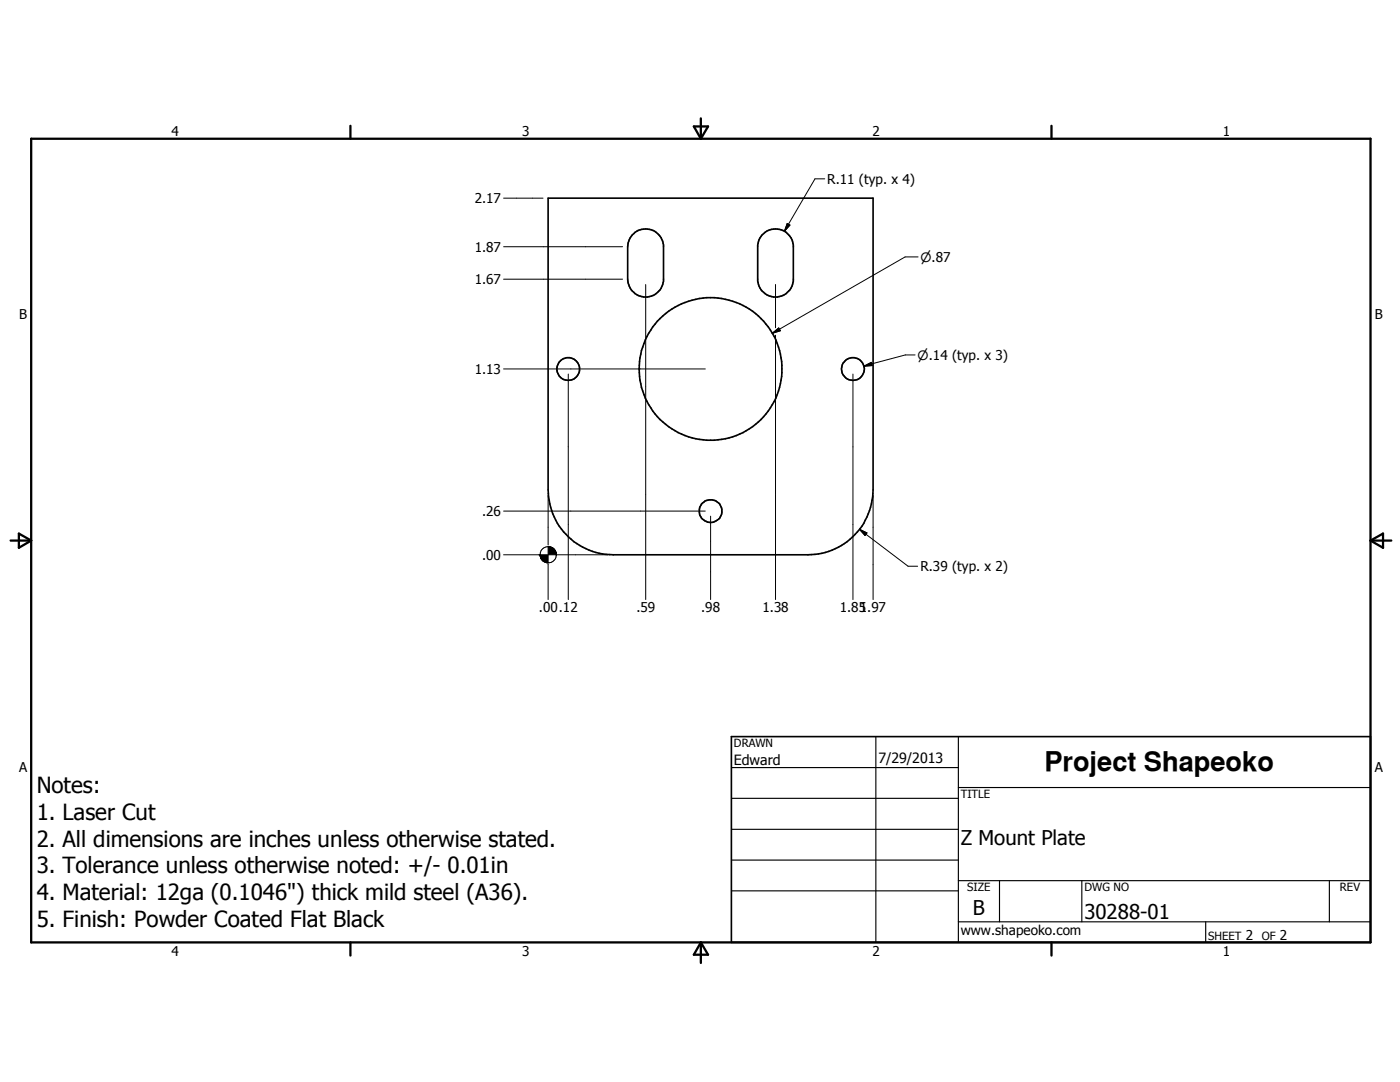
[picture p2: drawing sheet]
<svg xmlns="http://www.w3.org/2000/svg" width="279mm" height="216mm" viewBox="0 0 279 216" stroke-linecap="round" stroke-linejoin="round" font-family="sans-serif">
<g fill="none" stroke="#000" stroke-width=".33">
<path d="M109.4 39.5h64.8v58.2a13.1 13.1 0 0 1-13 13h-38.8a13.1 13.1 0 0 1-13-13zM126.2 46.9a3.6 3.6 0 0 1 3.8-1.1 3.6 3.6 0 0 1 2.4 3.1v7.2a3.6 3.6 0 0 1-3.7 3.2 3.6 3.6 0 0 1-3.4-3.6v-6.5l.3-1.4zM152.1 46.9a3.6 3.6 0 0 1 3.8-1.1 3.6 3.6 0 0 1 2.4 3.1v7.2a3.6 3.6 0 0 1-3.5 3.2 3.6 3.6 0 0 1-3.6-3.2v-7.2a3.7 3.7 0 0 1 .9-2zM146 147h127.5v41h-127.5z"/>
<circle cx="113.4" cy="73.6" r="2.27"/>
<circle cx="141.8" cy="73.6" r="14.3"/>
<circle cx="170.2" cy="73.6" r="2.27"/>
<circle cx="141.8" cy="102" r="2.28"/>
</g>
<g fill="none" stroke="#000" stroke-width=".46">
<path d="M6.2 27.7h267.3v160.3h-267.3zM69.9 25.1v2.6M138.5 25.2h2.8l-1.4 2.5zM139.9 23.6v4.1M209.8 25.1v2.6M2.1 107.9h4.1M3.8 106.5l2.4 1.4-2.4 1.4zM273.5 107.9h4.2M273.5 107.9l2.5-1.4v2.8zM69.9 188v2.7M139.9 188v4.2M139.9 188l1.4 2.5h-2.8z"/>
<path d="M209.8 188v2.7"/>
</g>
<g fill="none" stroke="#000" stroke-width=".23">
<path d="M146 153.2h45.3M146 159.3h45.3M174.8 147v41M191.3 157.1h82.2M191.3 147v41M146 165.5h45.3M146 171.6h45.3M146 177.8h45.3M191.3 175.7h82.2M199.5 175.7v8.2M215.9 175.7v8.2M265.3 175.7v8.2"/>
<path d="M191.3 183.9h82.2M240.6 183.9v4.1"/>
</g>
<g fill="none" stroke="#000" stroke-width=".2">
<path d="M100.5 39.5h7.9M164.6 35.7h-2l-6.1 10.4M100.5 49.2h23.7M100.5 55.7h23.7M128.9 56.8v62.8M154.8 56.8v8.6M157.1 44.6l.5 .3-1.1 1.2zM183.2 51.3h-2.6l-26.5 15.2M100.5 73.6h40.3M113.4 74.6v45M154.1 66.5l1.3-1.1 .3 .6zM154.8 66.9v52.7"/>
<path d="M170.2 74.6v45M172.4 73.1l1.5-.8 .2 .6zM182.6 70.8h-1.9l-8.3 2.3M109.4 98.8v10M174.2 98.8v20.8M100.5 102h40.3M100.5 110.7h7.4M107.8 110.7l.1 .5zM107.8 110.7l.1 .7zM107.8 110.7l.2 .8zM107.8 110.7l.4 1.1zM107.8 110.7l.5 1.2z"/>
<path d="M107.8 110.7l.7 1.4-.2-.2zM107.8 110.7l1 1.4h-.3zM107.8 110.7l1.2 1.5-.2-.1zM107.8 110.7l1.4 1.6-.2-.1zM107.8 110.7l1.6 1.6h-.2zM107.8 110.7h1.6v1.6zM109.4 109.1h.2l1.4 1.6zM109.4 109.1l1.6 1.6h-1.6zM109.4 112.6v7M109.6 109.1h.3l1.1 1.6zM109.9 109.1l.2 .1 .9 1.5zM110.1 109.2l.9 1.5z"/>
<path d="M110.3 109.3l.2 .2 .5 1.2zM110.5 109.5l.5 1.2zM110.6 109.6l.4 1.1zM110.8 109.8l.2 .9zM110.9 110l.1 .7zM111 110.2v.5zM111 110.7h10.3M141.8 103v16.6M171.5 105.6l1.5 .7-.4 .5zM171.5 105.6l9.7 7.4h1.9"/>
<circle cx="109.4" cy="110.7" r="1.63"/>
</g>
<g fill="#000">
<path d="M157.1 44.6l.5 .3-1.1 1.2zM154.1 66.5l1.3-1.1 .3 .6zM172.4 73.1l1.5-.8 .2 .6zM107.8 110.7l.1 .5zM107.8 110.7l.1 .7zM107.8 110.7l.2 .8zM107.8 110.7l.4 1.1zM107.8 110.7l.5 1.2zM107.8 110.7l.7 1.4-.2-.2zM107.8 110.7l1 1.4h-.3zM107.8 110.7l1.2 1.5-.2-.1zM107.8 110.7l1.4 1.6-.2-.1z"/>
<path d="M107.8 110.7l1.6 1.6h-.2zM109.4 109.1l1.6 1.6h-1.6zM107.8 110.7h1.6v1.6zM111 110.2v.5zM110.9 110l.1 .7zM110.8 109.8l.2 .9zM110.6 109.6l.4 1.1zM110.5 109.5l.5 1.2zM110.3 109.3l.2 .2 .5 1.2zM110.1 109.2l.9 1.5zM109.9 109.1l.2 .1 .9 1.5zM109.6 109.1h.3l1.1 1.6z"/>
<path d="M109.4 109.1h.2l1.4 1.6zM171.5 105.6l1.5 .7-.4 .5z"/>
</g>
<text font-size="5.4" x="208.4" y="153.8">Project Shapeoko</text>
<g font-size="4.4">
<text x="7.3" y="158.3">Notes:</text>
<text x="7.3" y="163.6">1. Laser Cut</text>
<text x="7.3" y="169">2. All dimensions are inches unless otherwise stated.</text>
<text x="7.3" y="174.3">3. Tolerance unless otherwise noted: +/- 0.01in</text>
<text x="7.3" y="179.6">4. Material: 12ga (0.1046&quot;) thick mild steel (A36).</text>
<text x="7.3" y="184.9">5. Finish: Powder Coated Flat Black</text>
</g>
<g font-size="4.1">
<text x="191.7" y="168.7">Z Mount Plate</text>
<text x="194.2" y="182.5">B</text>
<text x="216.4" y="183.4">30288-01</text>
</g>
<g font-size="2.8">
<text x="146.5" y="152.6">Edward</text>
<text x="175.3" y="152.2">7/29/2013</text>
</g>
<g font-size="2.7">
<text x="34.2" y="27.1">4</text>
<text x="104.2" y="27.1">3</text>
<text x="174.1" y="27.1">2</text>
<text x="244.1" y="27.1">1</text>
<text x="94.7" y="40.6">2.17</text>
<text x="165.1" y="36.7">R.11 (typ. x 4)</text>
<text x="94.7" y="50.2">1.87</text>
<text x="94.7" y="56.7">1.67</text>
<text x="3.8" y="63.7">B</text>
<text x="274.4" y="63.7">B</text>
<text x="94.7" y="74.6">1.13</text>
<text x="96.2" y="103">.26</text>
<text x="96.2" y="111.7">.00</text>
<text x="183.7" y="114">R.39 (typ. x 2)</text>
<text x="107.6" y="122.2">.00.12</text>
<text x="127" y="122.2">.59</text>
<text x="139.9" y="122.2">.98</text>
<text x="152.1" y="122.2">1.38</text>
<text x="167.6" y="122.2">1.85</text>
<text x="171.6" y="122.2">1.97</text>
<text x="3.8" y="154.1">A</text>
<text x="274.4" y="154.1">A</text>
<text x="34.2" y="190.7">4</text>
<text x="104.2" y="190.7">3</text>
<text x="174.1" y="190.7">2</text>
<text x="191.7" y="186.5">www.shapeoko.com</text>
<text x="244.1" y="190.7">1</text>
<text x="248.6" y="187.5">2</text>
<text x="255.4" y="187.5">2</text>
</g>
<g font-size="2.6">
<text x="183.7" y="52.2">⌀.87</text>
<text x="183.1" y="71.8">⌀.14 (typ. x 3)</text>
</g>
<g font-size="2.3">
<text x="146.5" y="149.1">DRAWN</text>
<text x="191.7" y="159.3">TITLE</text>
<text x="193" y="177.9">SIZE</text>
<text x="216.4" y="177.9">DWG NO</text>
<text x="267.4" y="177.9">REV</text>
<text x="241.1" y="187.5">SHEET</text>
<text x="251.8" y="187.5">OF</text>
</g>
</svg>
